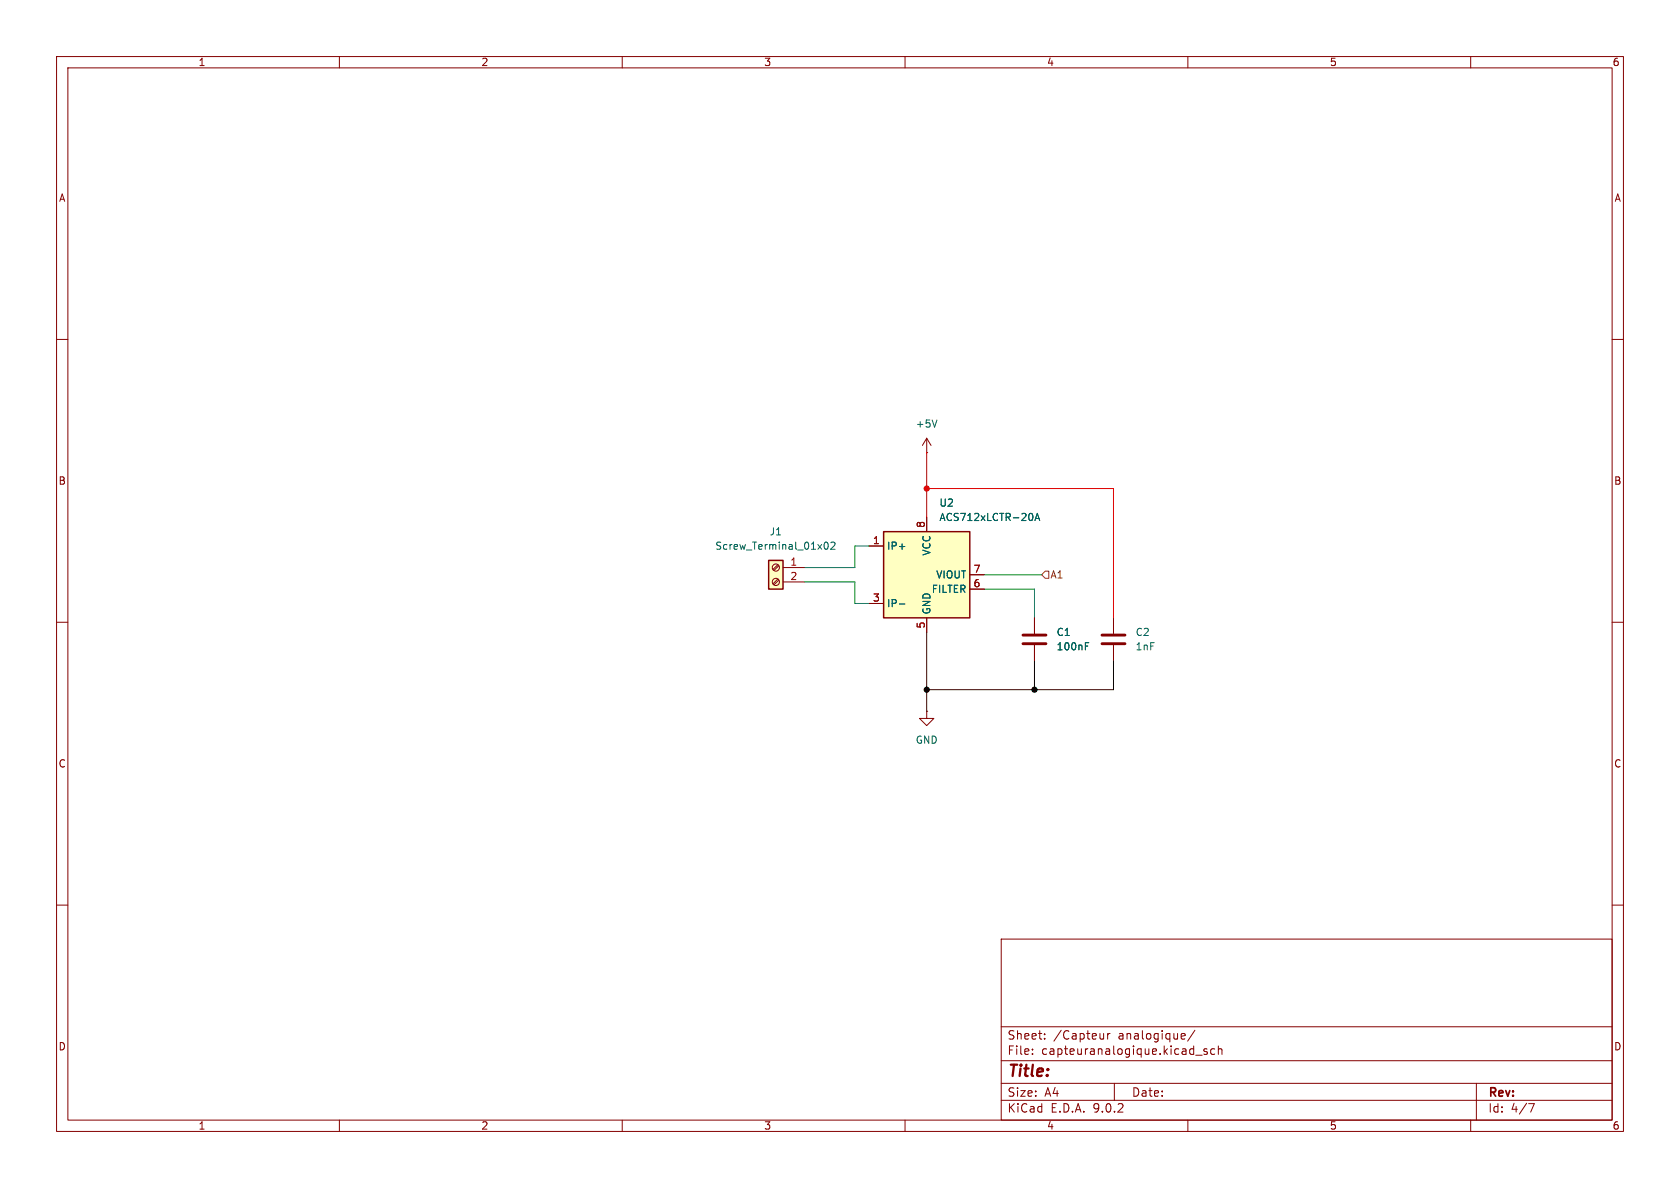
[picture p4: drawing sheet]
(kicad_sch
 (version 20250114)
 (generator "eeschema")
 (generator_version "9.0")
 (paper "A4")
 (lib_symbols
  (symbol "Connector:Screw_Terminal_01x02"
   (pin_names
    (offset 1.016) (hide yes)) (exclude_from_sim no) (in_bom yes) (on_board yes)
   (property "Reference" "J" (at 0 2.54 0) (effects (font (size 1.27 1.27))))
   (property "Value" "Screw_Terminal_01x02" (at 0 -5.08 0) (effects (font (size 1.27 1.27))))
   (property "Footprint" "" (at 0 0 0) (effects (font (size 1.27 1.27)) (hide yes)))
   (property "Datasheet" "~" (at 0 0 0) (effects (font (size 1.27 1.27)) (hide yes)))
   (property "Description" "Generic screw terminal, single row, 01x02, script generated (kicad-library-utils/schlib/autogen/connector/)" (at 0 0 0) (effects (font (size 1.27 1.27)) (hide yes)))
   (symbol "Screw_Terminal_01x02_1_1"
    (rectangle (start -1.27 1.27) (end 1.27 -3.81) (stroke (width 0.254) (type default)) (fill (type background)))
    (polyline (pts (xy -0.5334 0.3302) (xy 0.3302 -0.508)) (stroke (width 0.1524) (type default)) (fill (type none)))
    (polyline (pts (xy -0.5334 -2.2098) (xy 0.3302 -3.048)) (stroke (width 0.1524) (type default)) (fill (type none)))
    (polyline (pts (xy -0.3556 0.508) (xy 0.508 -0.3302)) (stroke (width 0.1524) (type default)) (fill (type none)))
    (polyline (pts (xy -0.3556 -2.032) (xy 0.508 -2.8702)) (stroke (width 0.1524) (type default)) (fill (type none)))
    (circle (center 0 0) (radius 0.635) (stroke (width 0.1524) (type default)) (fill (type none)))
    (circle (center 0 -2.54) (radius 0.635) (stroke (width 0.1524) (type default)) (fill (type none)))
    (pin passive line (at -5.08 0 0) (length 3.81) (name "Pin_1" (effects (font (size 1.27 1.27)))) (number "1" (effects (font (size 1.27 1.27)))))
    (pin passive line (at -5.08 -2.54 0) (length 3.81) (name "Pin_2" (effects (font (size 1.27 1.27)))) (number "2" (effects (font (size 1.27 1.27))))))
   (embedded_fonts no))
  (symbol "Device:C"
   (pin_numbers (hide yes))
   (pin_names
    (offset 0.254)) (exclude_from_sim no) (in_bom yes) (on_board yes)
   (property "Reference" "C" (at 0.635 2.54 0) (effects (font (size 1.27 1.27)) (justify left)))
   (property "Value" "C" (at 0.635 -2.54 0) (effects (font (size 1.27 1.27)) (justify left)))
   (property "Footprint" "" (at 0.9652 -3.81 0) (effects (font (size 1.27 1.27)) (hide yes)))
   (property "Datasheet" "~" (at 0 0 0) (effects (font (size 1.27 1.27)) (hide yes)))
   (property "Description" "Unpolarized capacitor" (at 0 0 0) (effects (font (size 1.27 1.27)) (hide yes)))
   (symbol "C_0_1"
    (polyline (pts (xy -2.032 0.762) (xy 2.032 0.762)) (stroke (width 0.508) (type default)) (fill (type none)))
    (polyline (pts (xy -2.032 -0.762) (xy 2.032 -0.762)) (stroke (width 0.508) (type default)) (fill (type none))))
   (symbol "C_1_1"
    (pin passive line (at 0 3.81 270) (length 2.794) (name "~" (effects (font (size 1.27 1.27)))) (number "1" (effects (font (size 1.27 1.27)))))
    (pin passive line (at 0 -3.81 90) (length 2.794) (name "~" (effects (font (size 1.27 1.27)))) (number "2" (effects (font (size 1.27 1.27))))))
   (embedded_fonts no))
  (symbol "Sensor_Current:ACS712xLCTR-20A" (exclude_from_sim no) (in_bom yes) (on_board yes)
   (property "Reference" "U" (at 2.54 11.43 0) (effects (font (size 1.27 1.27)) (justify left)))
   (property "Value" "ACS712xLCTR-20A" (at 2.54 8.89 0) (effects (font (size 1.27 1.27)) (justify left)))
   (property "Footprint" "Package_SO:SOIC-8_3.9x4.9mm_P1.27mm" (at 2.54 -8.89 0) (effects (font (size 1.27 1.27)
    (italic yes)) (justify left) (hide yes)))
   (property "Datasheet" "http://www.allegromicro.com/~/media/Files/Datasheets/ACS712-Datasheet.ashx?la=en" (at 0 0 0) (effects (font (size 1.27 1.27)) (hide yes)))
   (property "Description" "±20A Bidirectional Hall-Effect Current Sensor, +5.0V supply, 100mV/A, SOIC-8" (at 0 0 0) (effects (font (size 1.27 1.27)) (hide yes)))
   (symbol "ACS712xLCTR-20A_0_1"
    (rectangle (start -7.62 7.62) (end 7.62 -7.62) (stroke (width 0.254) (type default)) (fill (type background))))
   (symbol "ACS712xLCTR-20A_1_1"
    (pin passive line (at -10.16 5.08 0) (length 2.54) (name "IP+" (effects (font (size 1.27 1.27)))) (number "1" (effects (font (size 1.27 1.27)))))
    (pin passive line (at -10.16 5.08 0) (length 2.54) (hide yes) (name "IP+" (effects (font (size 1.27 1.27)))) (number "2" (effects (font (size 1.27 1.27)))))
    (pin passive line (at -10.16 -5.08 0) (length 2.54) (name "IP-" (effects (font (size 1.27 1.27)))) (number "3" (effects (font (size 1.27 1.27)))))
    (pin passive line (at -10.16 -5.08 0) (length 2.54) (hide yes) (name "IP-" (effects (font (size 1.27 1.27)))) (number "4" (effects (font (size 1.27 1.27)))))
    (pin power_in line (at 0 10.16 270) (length 2.54) (name "VCC" (effects (font (size 1.27 1.27)))) (number "8" (effects (font (size 1.27 1.27)))))
    (pin power_in line (at 0 -10.16 90) (length 2.54) (name "GND" (effects (font (size 1.27 1.27)))) (number "5" (effects (font (size 1.27 1.27)))))
    (pin output line (at 10.16 0 180) (length 2.54) (name "VIOUT" (effects (font (size 1.27 1.27)))) (number "7" (effects (font (size 1.27 1.27)))))
    (pin passive line (at 10.16 -2.54 180) (length 2.54) (name "FILTER" (effects (font (size 1.27 1.27)))) (number "6" (effects (font (size 1.27 1.27))))))
   (embedded_fonts no))
  (symbol "power:+5V"
   (power)
   (pin_numbers (hide yes))
   (pin_names
    (offset 0) (hide yes)) (exclude_from_sim no) (in_bom yes) (on_board yes)
   (property "Reference" "#PWR" (at 0 -3.81 0) (effects (font (size 1.27 1.27)) (hide yes)))
   (property "Value" "+5V" (at 0 3.556 0) (effects (font (size 1.27 1.27))))
   (property "Footprint" "" (at 0 0 0) (effects (font (size 1.27 1.27)) (hide yes)))
   (property "Datasheet" "" (at 0 0 0) (effects (font (size 1.27 1.27)) (hide yes)))
   (property "Description" "Power symbol creates a global label with name \"+5V\"" (at 0 0 0) (effects (font (size 1.27 1.27)) (hide yes)))
   (symbol "+5V_0_1"
    (polyline (pts (xy -0.762 1.27) (xy 0 2.54)) (stroke (width 0) (type default)) (fill (type none)))
    (polyline (pts (xy 0 2.54) (xy 0.762 1.27)) (stroke (width 0) (type default)) (fill (type none)))
    (polyline (pts (xy 0 0) (xy 0 2.54)) (stroke (width 0) (type default)) (fill (type none))))
   (symbol "+5V_1_1"
    (pin power_in line (at 0 0 90) (length 0) (name "~" (effects (font (size 1.27 1.27)))) (number "1" (effects (font (size 1.27 1.27))))))
   (embedded_fonts no))
  (symbol "power:GND"
   (power)
   (pin_numbers (hide yes))
   (pin_names
    (offset 0) (hide yes)) (exclude_from_sim no) (in_bom yes) (on_board yes)
   (property "Reference" "#PWR" (at 0 -6.35 0) (effects (font (size 1.27 1.27)) (hide yes)))
   (property "Value" "GND" (at 0 -3.81 0) (effects (font (size 1.27 1.27))))
   (property "Footprint" "" (at 0 0 0) (effects (font (size 1.27 1.27)) (hide yes)))
   (property "Datasheet" "" (at 0 0 0) (effects (font (size 1.27 1.27)) (hide yes)))
   (property "Description" "Power symbol creates a global label with name \"GND\" , ground" (at 0 0 0) (effects (font (size 1.27 1.27)) (hide yes)))
   (symbol "GND_0_1"
    (polyline (pts (xy 0 0) (xy 0 -1.27) (xy 1.27 -1.27) (xy 0 -2.54) (xy -1.27 -1.27) (xy 0 -1.27)) (stroke (width 0) (type default)) (fill (type none))))
   (symbol "GND_1_1"
    (pin power_in line (at 0 0 270) (length 0) (name "~" (effects (font (size 1.27 1.27)))) (number "1" (effects (font (size 1.27 1.27))))))
   (embedded_fonts no)))
 (junction
  (at 163.83 86.36)
  (diameter 0)
  (color 0 0 0 0))
 (junction
  (at 163.83 121.92)
  (diameter 0)
  (color 0 0 0 0))
 (junction
  (at 182.88 121.92)
  (diameter 0)
  (color 0 0 0 0))
 (wire
  (pts (xy 196.85 86.36) (xy 163.83 86.36))
  (stroke (width 0) (type default)))
 (wire
  (pts (xy 163.83 111.76) (xy 163.83 121.92))
  (stroke (width 0) (type default)))
 (wire
  (pts (xy 163.83 121.92) (xy 163.83 125.73))
  (stroke (width 0) (type default)))
 (wire
  (pts (xy 182.88 104.14) (xy 182.88 109.22))
  (stroke (width 0) (type default)))
 (wire
  (pts (xy 182.88 121.92) (xy 163.83 121.92))
  (stroke (width 0) (type default)))
 (wire
  (pts (xy 173.99 101.6) (xy 184.15 101.6))
  (stroke (width 0) (type default)))
 (wire
  (pts (xy 142.24 102.87) (xy 151.13 102.87))
  (stroke (width 0) (type default)))
 (wire
  (pts (xy 196.85 116.84) (xy 196.85 121.92))
  (stroke (width 0) (type default)))
 (wire
  (pts (xy 196.85 121.92) (xy 182.88 121.92))
  (stroke (width 0) (type default)))
 (wire
  (pts (xy 196.85 109.22) (xy 196.85 86.36))
  (stroke (width 0) (type default)))
 (wire
  (pts (xy 151.13 96.52) (xy 153.67 96.52))
  (stroke (width 0) (type default)))
 (wire
  (pts (xy 151.13 102.87) (xy 151.13 106.68))
  (stroke (width 0) (type default)))
 (wire
  (pts (xy 182.88 116.84) (xy 182.88 121.92))
  (stroke (width 0) (type default)))
 (wire
  (pts (xy 151.13 100.33) (xy 151.13 96.52))
  (stroke (width 0) (type default)))
 (wire
  (pts (xy 151.13 106.68) (xy 153.67 106.68))
  (stroke (width 0) (type default)))
 (wire
  (pts (xy 142.24 100.33) (xy 151.13 100.33))
  (stroke (width 0) (type default)))
 (wire
  (pts (xy 173.99 104.14) (xy 182.88 104.14))
  (stroke (width 0) (type default)))
 (wire
  (pts (xy 163.83 80.01) (xy 163.83 86.36))
  (stroke (width 0) (type default)))
 (wire
  (pts (xy 163.83 86.36) (xy 163.83 91.44))
  (stroke (width 0) (type default)))
 (hierarchical_label "A1"
  (shape input)
  (at 184.15 101.6 0)
  (effects (font (size 1.27 1.27)) (justify left)))
 (symbol
  (lib_id "Sensor_Current:ACS712xLCTR-20A")
  (at 163.83 101.6 0)
  (unit 1)
  (exclude_from_sim no)
  (in_bom yes)
  (on_board yes)
  (dnp no)
  (fields_autoplaced yes)
  (property "Reference" "U2" (at 165.9733 88.9 0) (effects (font (size 1.27 1.27)) (justify left)))
  (property "Value" "ACS712xLCTR-20A" (at 165.9733 91.44 0) (effects (font (size 1.27 1.27)) (justify left)))
  (property "Footprint" "Package_SO:SOIC-8_3.9x4.9mm_P1.27mm" (at 166.37 110.49 0) (effects (font (size 1.27 1.27)
    (italic yes)) (justify left) (hide yes)))
  (property "Datasheet" "http://www.allegromicro.com/~/media/Files/Datasheets/ACS712-Datasheet.ashx?la=en" (at 163.83 101.6 0) (effects (font (size 1.27 1.27)) (hide yes)))
  (property "Description" "±20A Bidirectional Hall-Effect Current Sensor, +5.0V supply, 100mV/A, SOIC-8" (at 163.83 101.6 0) (effects (font (size 1.27 1.27)) (hide yes)))
  (pin "3")
  (pin "1")
  (pin "2")
  (pin "7")
  (pin "8")
  (pin "6")
  (pin "4")
  (pin "5"))
 (symbol
  (lib_id "power:GND")
  (at 163.83 125.73 0)
  (unit 1)
  (exclude_from_sim no)
  (in_bom yes)
  (on_board yes)
  (dnp no)
  (fields_autoplaced yes)
  (property "Reference" "#PWR04" (at 163.83 132.08 0) (effects (font (size 1.27 1.27)) (hide yes)))
  (property "Value" "GND" (at 163.83 130.81 0) (effects (font (size 1.27 1.27))))
  (property "Footprint" "" (at 163.83 125.73 0) (effects (font (size 1.27 1.27)) (hide yes)))
  (property "Datasheet" "" (at 163.83 125.73 0) (effects (font (size 1.27 1.27)) (hide yes)))
  (property "Description" "Power symbol creates a global label with name \"GND\" , ground" (at 163.83 125.73 0) (effects (font (size 1.27 1.27)) (hide yes)))
  (pin "1"))
 (symbol
  (lib_id "Device:C")
  (at 196.85 113.03 0)
  (unit 1)
  (exclude_from_sim no)
  (in_bom yes)
  (on_board yes)
  (dnp no)
  (fields_autoplaced yes)
  (property "Reference" "C2" (at 200.66 111.7599 0) (effects (font (size 1.27 1.27)) (justify left)))
  (property "Value" "1nF" (at 200.66 114.2999 0) (effects (font (size 1.27 1.27)) (justify left)))
  (property "Footprint" "" (at 197.8152 116.84 0) (effects (font (size 1.27 1.27)) (hide yes)))
  (property "Datasheet" "~" (at 196.85 113.03 0) (effects (font (size 1.27 1.27)) (hide yes)))
  (property "Description" "Unpolarized capacitor" (at 196.85 113.03 0) (effects (font (size 1.27 1.27)) (hide yes)))
  (pin "2")
  (pin "1"))
 (symbol
  (lib_id "Connector:Screw_Terminal_01x02")
  (at 137.16 100.33 0)
  (mirror y)
  (unit 1)
  (exclude_from_sim no)
  (in_bom yes)
  (on_board yes)
  (dnp no)
  (fields_autoplaced yes)
  (property "Reference" "J1" (at 137.16 93.98 0) (effects (font (size 1.27 1.27))))
  (property "Value" "Screw_Terminal_01x02" (at 137.16 96.52 0) (effects (font (size 1.27 1.27))))
  (property "Footprint" "" (at 137.16 100.33 0) (effects (font (size 1.27 1.27)) (hide yes)))
  (property "Datasheet" "~" (at 137.16 100.33 0) (effects (font (size 1.27 1.27)) (hide yes)))
  (property "Description" "Generic screw terminal, single row, 01x02, script generated (kicad-library-utils/schlib/autogen/connector/)" (at 137.16 100.33 0) (effects (font (size 1.27 1.27)) (hide yes)))
  (pin "1")
  (pin "2"))
 (symbol
  (lib_id "power:+5V")
  (at 163.83 80.01 0)
  (unit 1)
  (exclude_from_sim no)
  (in_bom yes)
  (on_board yes)
  (dnp no)
  (fields_autoplaced yes)
  (property "Reference" "#PWR05" (at 163.83 83.82 0) (effects (font (size 1.27 1.27)) (hide yes)))
  (property "Value" "+5V" (at 163.83 74.93 0) (effects (font (size 1.27 1.27))))
  (property "Footprint" "" (at 163.83 80.01 0) (effects (font (size 1.27 1.27)) (hide yes)))
  (property "Datasheet" "" (at 163.83 80.01 0) (effects (font (size 1.27 1.27)) (hide yes)))
  (property "Description" "Power symbol creates a global label with name \"+5V\"" (at 163.83 80.01 0) (effects (font (size 1.27 1.27)) (hide yes)))
  (pin "1"))
 (symbol
  (lib_id "Device:C")
  (at 182.88 113.03 0)
  (unit 1)
  (exclude_from_sim no)
  (in_bom yes)
  (on_board yes)
  (dnp no)
  (fields_autoplaced yes)
  (property "Reference" "C1" (at 186.69 111.7599 0) (effects (font (size 1.27 1.27)) (justify left)))
  (property "Value" "100nF" (at 186.69 114.2999 0) (effects (font (size 1.27 1.27)) (justify left)))
  (property "Footprint" "" (at 183.8452 116.84 0) (effects (font (size 1.27 1.27)) (hide yes)))
  (property "Datasheet" "~" (at 182.88 113.03 0) (effects (font (size 1.27 1.27)) (hide yes)))
  (property "Description" "Unpolarized capacitor" (at 182.88 113.03 0) (effects (font (size 1.27 1.27)) (hide yes)))
  (pin "1")
  (pin "2")))
